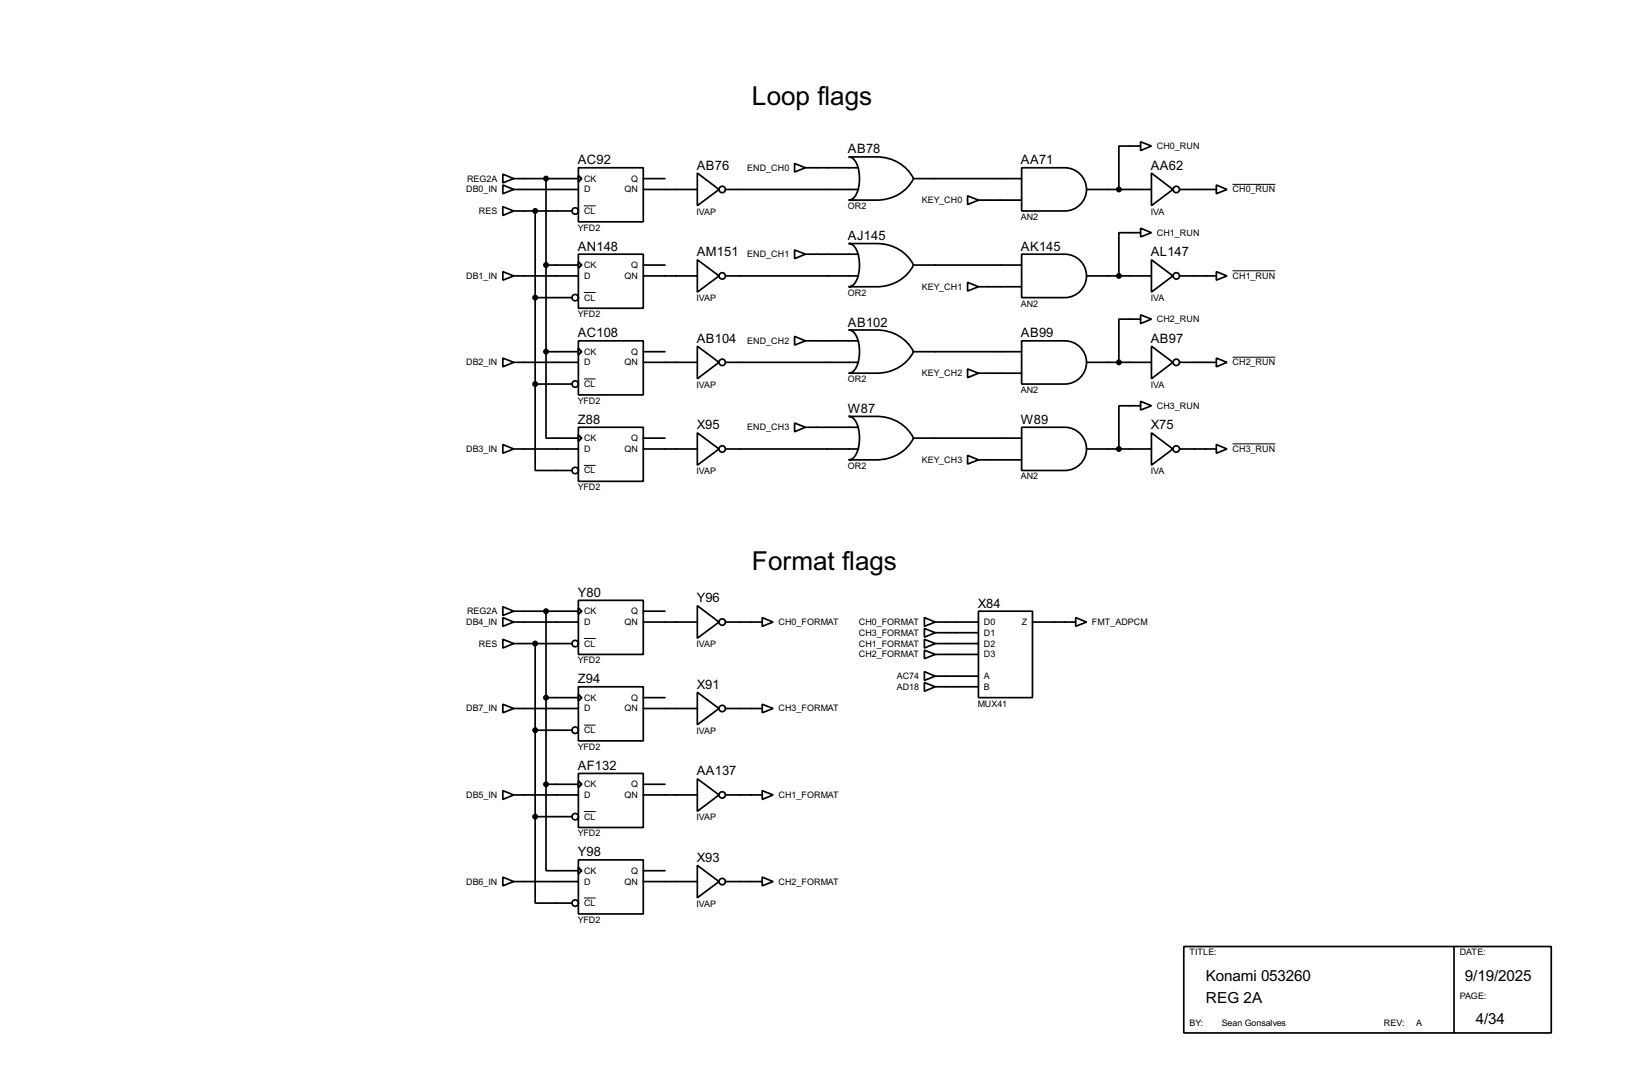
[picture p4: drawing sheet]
<svg xmlns="http://www.w3.org/2000/svg" width="383mm" height="256mm" viewBox="0 0 383 256" stroke-linecap="round" stroke-linejoin="round" font-family="sans-serif">
<g fill="none" stroke="#000" stroke-width=".4">
<path d="M135.9 39.4h15.3v12.7h-15.3zM186.7 38.4l2.6 1-2.6 1zM189.3 39.4h12.4M199.4 36.9h6.6a9.5 9.5 0 0 1 8.7 5.1 9.5 9.5 0 0 1-8.7 5h-6.6a3.1 3.1 0 0 0 2.4-3.1 7.8 7.8 0 0 0-1.3-6.6zM240.1 39.4h10.1a5.1 5.1 0 0 1 5.1 5.1 5.1 5.1 0 0 1-5.1 5.1h-10.1zM268 33.3l2.6 1-2.6 1.1zM268 34.3h-5.1v10.2M118.2 43.5l2.5 1-2.5 1zM118.2 40.9l2.5 1.1-2.5 1zM118.2 48.6l2.5 1-2.5 1zM120.7 44.5h15.2M120.7 42h15.2"/>
<path d="M120.7 49.6h13.7M125.8 49.6v40.6M128.3 42v40.6M135.9 59.7h15.3v12.7h-15.3zM135.9 41.2l.8 .8-.8 .7zM151.2 44.5h12.7M151.2 42h5.1M163.9 40.7l5.1 3.8-5.1 3.8zM170.5 44.5h31.2M186.7 58.7l2.6 1-2.6 1.1zM189.3 59.7h12.4M199.4 57.2h6.6a9.5 9.5 0 0 1 8.7 5.1 9.5 9.5 0 0 1-8.7 5.1h-6.6a3.2 3.2 0 0 0 2.4-3.2 7.7 7.7 0 0 0-1.3-6.6z"/>
<path d="M214.7 42h25.4M227.4 46l2.5 1-2.5 1.1zM229.9 47h10.2M240.1 59.7h10.1a5.1 5.1 0 0 1 5.1 5.1 5.1 5.1 0 0 1-5.1 5.1h-10.1zM255.3 44.5h15.3M268 53.6l2.6 1.1-2.6 1zM268 54.7h-5.1v10.1M270.6 40.7l5 3.8-5 3.8zM277.2 44.5h8.6M285.8 43.5l2.5 1-2.5 1zM118.2 63.8l2.5 1-2.5 1zM120.7 64.8h15.2"/>
<path d="M125.8 69.9h8.6M128.3 62.3h7.6M135.9 61.5l.8 .8-.8 .7zM151.2 64.8h12.7M151.2 62.3h5.1M163.9 61l5.1 3.8-5.1 3.8zM170.5 64.8h31.2M186.7 79l2.6 1.1-2.6 1zM199.4 77.5h6.6a9.5 9.5 0 0 1 8.7 5.1 9.5 9.5 0 0 1-8.7 5.1h-6.6a3.2 3.2 0 0 0 2.4-3.2 7.8 7.8 0 0 0-1.3-6.6zM214.7 62.3h25.4M227.4 66.3l2.5 1.1-2.5 1zM229.9 67.4h10.2"/>
<path d="M255.3 64.8h15.3M268 74l2.6 1-2.6 1zM268 75h-5.1v10.1M270.6 61l5 3.8-5 3.8zM277.2 64.8h8.6M285.8 63.8l2.5 1-2.5 1zM118.2 84.1l2.5 1-2.5 1.1zM120.7 85.1h15.2M125.8 90.2v20.3h8.6M125.8 90.2h8.6M128.3 82.6v20.3h7.6M128.3 82.6h7.6"/>
<path d="M135.9 80.1h15.3v12.7h-15.3zM135.9 81.8l.8 .8-.8 .8zM151.2 85.1h12.7M151.2 82.6h5.1M163.9 81.3l5.1 3.8-5.1 3.9zM170.5 85.1h31.2M186.7 99.4l2.6 1-2.6 1zM189.3 80.1h12.4M199.4 97.8h6.6a9.5 9.5 0 0 1 8.7 5.1 9.5 9.5 0 0 1-8.7 5.1h-6.6a3.2 3.2 0 0 0 2.4-3.1 7.8 7.8 0 0 0-1.3-6.7zM214.7 82.6h25.4M227.4 86.7l2.5 1-2.5 1zM229.9 87.7h10.2"/>
<path d="M240.1 80.1h10.1a5.1 5.1 0 0 1 5.1 5 5.1 5.1 0 0 1-5.1 5.1h-10.1zM255.3 85.1h15.3M268 94.3l2.6 1-2.6 1zM268 95.3h-5.1v10.2M270.6 81.3l5 3.8-5 3.9zM277.2 85.1h8.6M285.8 84.1l2.5 1-2.5 1.1zM118.2 104.4l2.5 1.1-2.5 1zM120.7 105.5h15.2M135.9 100.4h15.3v12.7h-15.3zM135.9 102.2l.8 .7-.8 .8zM151.2 105.5h12.7"/>
<path d="M151.2 102.9h5.1M163.9 101.7l5.1 3.8-5.1 3.8zM170.5 105.5h31.2M189.3 100.4h12.4M214.7 102.9h25.4M227.4 107l2.5 1-2.5 1zM229.9 108h10.2M240.1 100.4h10.1a5.1 5.1 0 0 1 5.1 5 5.1 5.1 0 0 1-5.1 5.1h-10.1zM255.3 105.5h15.3M270.6 101.7l5 3.8-5 3.8zM277.2 105.5h8.6M285.8 104.4l2.5 1.1-2.5 1z"/>
<path d="M118.2 145.1l2.5 1-2.5 1zM118.2 142.5l2.5 1.1-2.5 1zM118.2 150.2l2.5 1-2.5 1zM120.7 146.1h15.2M120.7 143.6h15.2M120.7 151.2h13.7M125.8 151.2v40.6M128.3 143.6v40.6M135.9 141h15.3v12.7h-15.3zM135.9 142.8l.8 .8-.8 .7zM151.2 146.1h12.7M151.2 143.6h5.1"/>
<path d="M163.9 142.3l5.1 3.8-5.1 3.8zM170.5 146.1h8.6M179.1 145.1l2.6 1-2.6 1zM217.2 157.8l2.6 1-2.6 1zM217.2 145.1l2.6 1-2.6 1zM217.2 150.2l2.6 1-2.6 1zM217.2 152.7l2.6 1-2.6 1zM217.2 147.6l2.6 1-2.6 1.1zM219.8 146.1h10.1M219.8 158.8h10.1M219.8 151.2h10.1M219.8 153.7h10.1"/>
<path d="M219.8 148.6h10.1M229.9 143.6h12.7v20.3h-12.7zM242.6 146.1h10.2M252.8 145.1l2.5 1-2.5 1zM118.2 165.4l2.5 1-2.5 1zM120.7 166.4h15.2M125.8 171.5h8.6M128.3 163.9h7.6M135.9 161.3h15.3v12.7h-15.3zM135.9 163.1l.8 .8-.8 .7zM151.2 166.4h12.7M151.2 163.9h5.1"/>
<path d="M163.9 162.6l5.1 3.8-5.1 3.8zM170.5 166.4h8.6M179.1 165.4l2.6 1-2.6 1zM217.2 160.3l2.6 1-2.6 1.1zM219.8 161.3h10.1M118.2 185.7l2.5 1-2.5 1.1zM120.7 186.7h15.2M125.8 191.8v20.3h8.6M125.8 191.8h8.6M128.3 184.2v20.3h7.6M128.3 184.2h7.6M135.9 181.7h15.3v12.7h-15.3z"/>
<path d="M135.9 183.4l.8 .8-.8 .8zM151.2 186.7h12.7M151.2 184.2h5.1M163.9 182.9l5.1 3.8-5.1 3.9zM170.5 186.7h8.6M179.1 185.7l2.6 1-2.6 1.1zM118.2 206l2.5 1.1-2.5 1zM120.7 207.1h15.2M135.9 202h15.3v12.7h-15.3zM135.9 203.8l.8 .7-.8 .8zM151.2 207.1h12.7M151.2 204.5h5.1"/>
<path d="M163.9 203.3l5.1 3.8-5.1 3.8zM170.5 207.1h8.6M179.1 206l2.6 1.1-2.6 1zM278.2 222.3h86.3v20.3h-86.3zM341.7 222.3v20.3"/>
<circle cx="135.1" cy="49.6" r=".75"/>
<circle cx="169.7" cy="44.5" r=".75"/>
<circle cx="276.4" cy="44.5" r=".75"/>
<circle cx="135.1" cy="69.9" r=".75"/>
<circle cx="169.7" cy="64.8" r=".75"/>
<circle cx="276.4" cy="64.8" r=".75"/>
<circle cx="135.1" cy="90.2" r=".75"/>
<circle cx="169.7" cy="85.1" r=".75"/>
<circle cx="276.4" cy="85.1" r=".75"/>
<circle cx="135.1" cy="110.5" r=".75"/>
<circle cx="169.7" cy="105.5" r=".75"/>
<circle cx="276.4" cy="105.5" r=".75"/>
<circle cx="135.1" cy="151.2" r=".75"/>
<circle cx="169.7" cy="146.1" r=".75"/>
<circle cx="135.1" cy="171.5" r=".75"/>
<circle cx="169.7" cy="166.4" r=".75"/>
<circle cx="135.1" cy="191.8" r=".75"/>
<circle cx="169.7" cy="186.7" r=".75"/>
<circle cx="135.1" cy="212.1" r=".75"/>
<circle cx="169.7" cy="207.1" r=".75"/>
</g>
<path d="M137.2 48.4h2.8M289.6 43.3h10.1M137.2 68.7h2.8M289.6 63.6h10.1M137.2 89h2.8M289.6 83.9h10.1M137.2 109.3h2.8M289.6 104.3h10.1M137.2 150h2.8M137.2 170.3h2.8M137.2 190.6h2.8M137.2 210.9h2.8" fill="none" stroke="#000" stroke-width=".23"/>
<g fill="#000" stroke="#000" stroke-width=".4">
<circle cx="125.7" cy="49.6" r=".5"/>
<circle cx="128.3" cy="42" r=".5"/>
<circle cx="262.9" cy="44.5" r=".5"/>
<circle cx="125.7" cy="69.9" r=".5"/>
<circle cx="128.3" cy="62.3" r=".5"/>
<circle cx="262.9" cy="64.8" r=".5"/>
<circle cx="125.7" cy="90.2" r=".5"/>
<circle cx="128.3" cy="82.6" r=".5"/>
<circle cx="262.9" cy="85.1" r=".5"/>
<circle cx="262.9" cy="105.5" r=".5"/>
<circle cx="125.7" cy="151.2" r=".5"/>
<circle cx="128.3" cy="143.6" r=".5"/>
<circle cx="125.7" cy="171.5" r=".5"/>
<circle cx="128.3" cy="163.9" r=".5"/>
<circle cx="125.7" cy="191.8" r=".5"/>
<circle cx="128.3" cy="184.2" r=".5"/>
</g>
<g font-size="6.9">
<text x="176.7" y="24.6">Loop flags</text>
<text x="176.7" y="133.8">Format flags</text>
</g>
<g font-size="4">
<text x="283.3" y="230.4">Konami 053260</text>
<text x="344.2" y="230.4">9/19/2025</text>
<text x="283.3" y="235.5">REG 2A</text>
<text x="346.8" y="240.6">4/34</text>
</g>
<g font-size="3.4">
<text x="135.8" y="38.6">AC92</text>
<text x="163.7" y="39.9">AB76</text>
<text x="199.3" y="36">AB78</text>
<text x="239.9" y="38.6">AA71</text>
<text x="270.4" y="39.9">AA62</text>
<text x="135.8" y="58.9">AN148</text>
<text x="199.3" y="56.4">AJ145</text>
<text x="239.9" y="58.9">AK145</text>
<text x="163.7" y="60.2">AM151</text>
<text x="270.4" y="60.2">AL147</text>
<text x="199.3" y="76.7">AB102</text>
<text x="135.8" y="79.3">AC108</text>
<text x="163.7" y="80.5">AB104</text>
<text x="239.9" y="79.3">AB99</text>
<text x="270.4" y="80.5">AB97</text>
<text x="135.8" y="99.6">Z88</text>
<text x="163.7" y="100.9">X95</text>
<text x="199.3" y="97">W87</text>
<text x="239.9" y="99.6">W89</text>
<text x="270.4" y="100.9">X75</text>
<text x="135.8" y="140.2">Y80</text>
<text x="163.7" y="141.5">Y96</text>
<text x="229.8" y="142.8">X84</text>
<text x="135.8" y="160.5">Z94</text>
<text x="163.7" y="161.8">X91</text>
<text x="135.8" y="180.9">AF132</text>
<text x="163.7" y="182.1">AA137</text>
<text x="135.8" y="201.2">Y98</text>
<text x="163.7" y="202.5">X93</text>
</g>
<g font-size="2.4">
<text x="271.8" y="35">CH0_RUN</text>
<text x="175.6" y="40.1">END_CH0</text>
<text x="109.5" y="45.2">DB0_IN</text>
<text x="109.7" y="42.7">REG2A</text>
<text x="137.2" y="45.2">D</text>
<text x="137.2" y="42.7">CK</text>
<text x="146.7" y="45.2">QN</text>
<text x="148.3" y="42.7">Q</text>
<text x="216.6" y="47.7">KEY_CH0</text>
<text x="289.6" y="45.2">CH0_RUN</text>
<text x="112.5" y="50.2">RES</text>
<text x="137.2" y="50.2">CL</text>
<text x="163.7" y="50.4">IVAP</text>
<text x="199.2" y="49.1">OR2</text>
<text x="239.9" y="51.6">AN2</text>
<text x="270.4" y="50.4">IVA</text>
<text x="135.7" y="54.2">YFD2</text>
<text x="271.8" y="55.4">CH1_RUN</text>
<text x="109.5" y="65.5">DB1_IN</text>
<text x="137.2" y="65.5">D</text>
<text x="137.2" y="62.9">CK</text>
<text x="146.7" y="65.5">QN</text>
<text x="148.3" y="62.9">Q</text>
<text x="175.6" y="60.4">END_CH1</text>
<text x="289.6" y="65.5">CH1_RUN</text>
<text x="137.2" y="70.6">CL</text>
<text x="163.7" y="70.7">IVAP</text>
<text x="199.2" y="69.5">OR2</text>
<text x="216.6" y="68.1">KEY_CH1</text>
<text x="239.9" y="72">AN2</text>
<text x="270.4" y="70.7">IVA</text>
<text x="135.7" y="74.5">YFD2</text>
<text x="271.8" y="75.6">CH2_RUN</text>
<text x="137.2" y="83.3">CK</text>
<text x="148.3" y="83.3">Q</text>
<text x="175.6" y="80.8">END_CH2</text>
<text x="109.5" y="85.8">DB2_IN</text>
<text x="137.2" y="85.8">D</text>
<text x="146.7" y="85.8">QN</text>
<text x="199.2" y="89.8">OR2</text>
<text x="216.6" y="88.4">KEY_CH2</text>
<text x="289.6" y="85.8">CH2_RUN</text>
<text x="135.7" y="94.9">YFD2</text>
<text x="137.2" y="90.9">CL</text>
<text x="163.7" y="91.1">IVAP</text>
<text x="239.9" y="92.3">AN2</text>
<text x="270.4" y="91.1">IVA</text>
<text x="175.6" y="101.1">END_CH3</text>
<text x="271.8" y="96">CH3_RUN</text>
<text x="109.5" y="106.2">DB3_IN</text>
<text x="137.2" y="106.2">D</text>
<text x="137.2" y="103.6">CK</text>
<text x="146.7" y="106.2">QN</text>
<text x="148.3" y="103.6">Q</text>
<text x="289.6" y="106.2">CH3_RUN</text>
<text x="137.2" y="111.2">CL</text>
<text x="163.7" y="111.4">IVAP</text>
<text x="199.2" y="110.1">OR2</text>
<text x="216.6" y="108.7">KEY_CH3</text>
<text x="239.9" y="112.6">AN2</text>
<text x="270.4" y="111.4">IVA</text>
<text x="135.7" y="115.2">YFD2</text>
<text x="109.5" y="146.8">DB4_IN</text>
<text x="109.7" y="144.3">REG2A</text>
<text x="137.2" y="146.8">D</text>
<text x="137.2" y="144.3">CK</text>
<text x="146.7" y="146.8">QN</text>
<text x="148.3" y="144.3">Q</text>
<text x="182.9" y="146.8">CH0_FORMAT</text>
<text x="201.8" y="146.8">CH0_FORMAT</text>
<text x="201.8" y="149.3">CH3_FORMAT</text>
<text x="231.2" y="146.8">D0</text>
<text x="231.2" y="149.3">D1</text>
<text x="240.1" y="146.8">Z</text>
<text x="256.6" y="146.8">FMT_ADPCM</text>
<text x="112.5" y="151.9">RES</text>
<text x="135.7" y="155.8">YFD2</text>
<text x="137.2" y="151.9">CL</text>
<text x="163.7" y="152">IVAP</text>
<text x="201.8" y="151.9">CH1_FORMAT</text>
<text x="201.8" y="154.4">CH2_FORMAT</text>
<text x="231.2" y="151.9">D2</text>
<text x="231.2" y="154.4">D3</text>
<text x="210.7" y="159.5">AC74</text>
<text x="231.2" y="159.5">A</text>
<text x="109.5" y="167.1">DB7_IN</text>
<text x="137.2" y="167.1">D</text>
<text x="137.2" y="164.6">CK</text>
<text x="146.7" y="167.1">QN</text>
<text x="148.3" y="164.6">Q</text>
<text x="182.9" y="167.1">CH3_FORMAT</text>
<text x="210.7" y="162">AD18</text>
<text x="229.7" y="166">MUX41</text>
<text x="231.2" y="162">B</text>
<text x="137.2" y="172.2">CL</text>
<text x="163.7" y="172.3">IVAP</text>
<text x="135.7" y="176.1">YFD2</text>
<text x="137.2" y="184.9">CK</text>
<text x="148.3" y="184.9">Q</text>
<text x="109.5" y="187.4">DB5_IN</text>
<text x="137.2" y="187.4">D</text>
<text x="146.7" y="187.4">QN</text>
<text x="182.9" y="187.4">CH1_FORMAT</text>
<text x="135.7" y="196.5">YFD2</text>
<text x="137.2" y="192.5">CL</text>
<text x="163.7" y="192.7">IVAP</text>
<text x="109.5" y="207.8">DB6_IN</text>
<text x="137.2" y="207.8">D</text>
<text x="137.2" y="205.2">CK</text>
<text x="146.7" y="207.8">QN</text>
<text x="148.3" y="205.2">Q</text>
<text x="182.9" y="207.8">CH2_FORMAT</text>
<text x="137.2" y="212.8">CL</text>
<text x="163.7" y="213">IVAP</text>
<text x="135.7" y="216.8">YFD2</text>
<text x="279.5" y="224.4">TITLE:</text>
<text x="343" y="224.4">DATE:</text>
<text x="343" y="234.6">PAGE:</text>
<text x="279.5" y="241">BY:</text>
<text x="287.1" y="241">Sean Gonsalves</text>
<text x="325.2" y="241">REV:</text>
<text x="332.8" y="241">A</text>
</g>
</svg>
